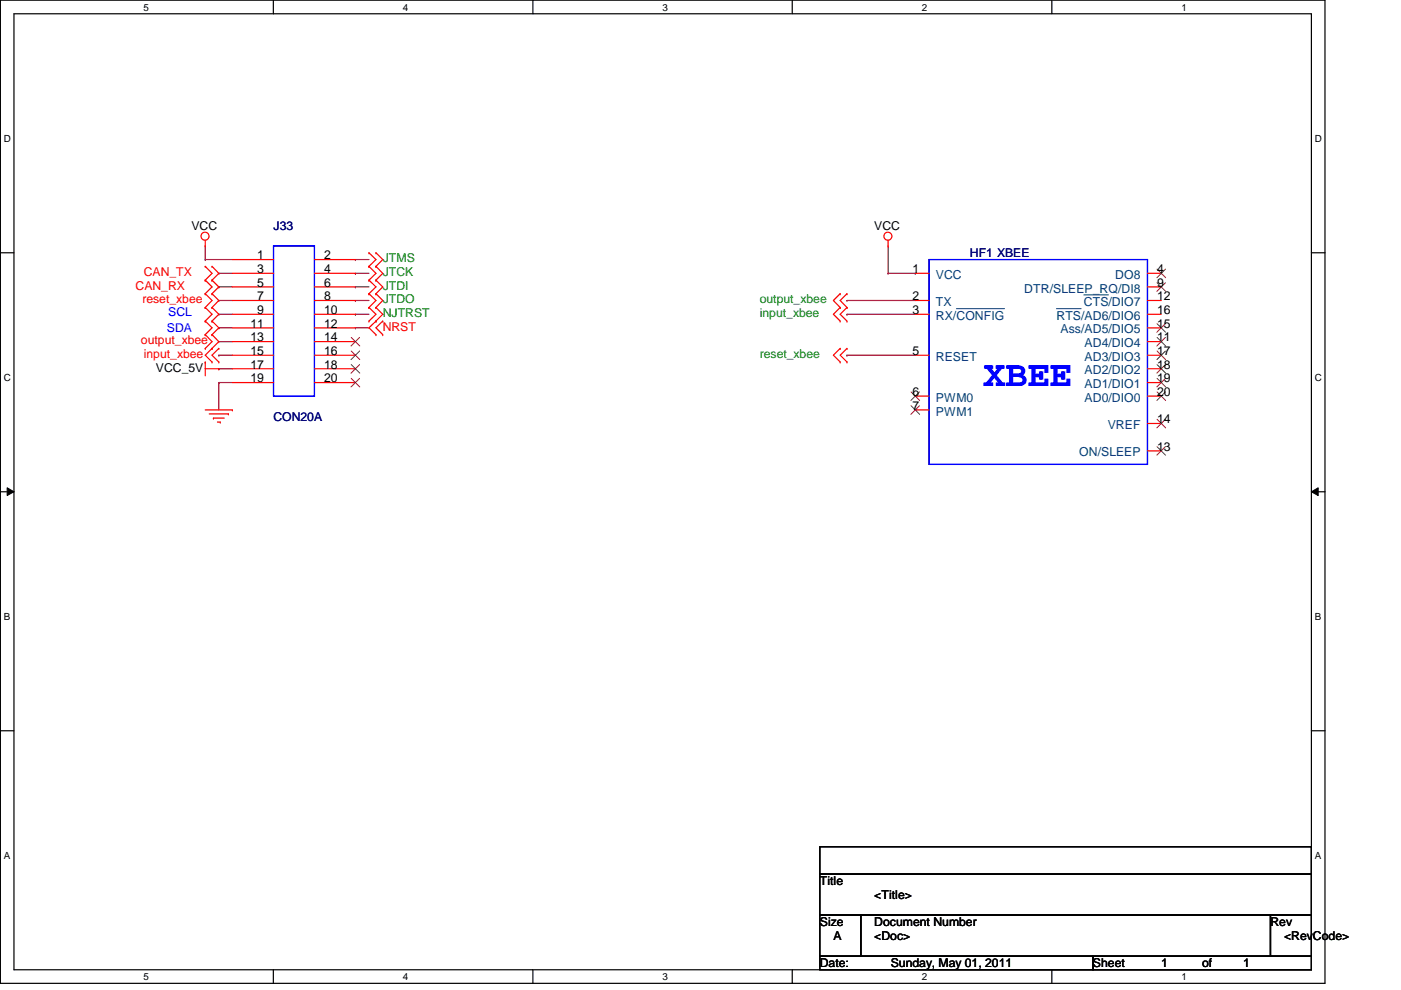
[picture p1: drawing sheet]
<svg xmlns="http://www.w3.org/2000/svg" width="297mm" height="210mm" viewBox="0 0 297 210" stroke-linecap="round" stroke-linejoin="round" font-family="sans-serif">
<path d="M.1 0h280.8v208.5h-280.8zM3 2.9h275v202.7h-275z" fill="none" stroke="#000" stroke-width=".25"/>
<g fill="#fff">
<path d="M30.4 .3h1.2v2.4h-1.2z"/>
<path d="M30.4 205.9h1.2v2.3h-1.2z"/>
</g>
<path d="M58 0v2.9M58 205.6v2.9" fill="none" stroke="#000" stroke-width=".25"/>
<g fill="#fff">
<path d="M85.4 .3h1.2v2.4h-1.2z"/>
<path d="M85.4 205.9h1.2v2.3h-1.2z"/>
</g>
<path d="M113 0v2.9M113 205.6v2.9" fill="none" stroke="#000" stroke-width=".25"/>
<g fill="#fff">
<path d="M140.5 .3h1.1v2.4h-1.1z"/>
<path d="M140.5 205.9h1.1v2.3h-1.1z"/>
</g>
<path d="M168 0v2.9M168 205.6v2.9" fill="none" stroke="#000" stroke-width=".25"/>
<g fill="#fff">
<path d="M195.4 .3h1.2v2.4h-1.2z"/>
<path d="M195.4 205.9h1.2v2.3h-1.2z"/>
</g>
<path d="M223 0v2.9M223 205.6v2.9" fill="none" stroke="#000" stroke-width=".25"/>
<g fill="#fff">
<path d="M250.5 .3h1.1v2.4h-1.1z"/>
<path d="M250.5 205.9h1.1v2.3h-1.1z"/>
<path d="M.8 28.2h1.5v2.4h-1.5z"/>
<path d="M278.8 28.2h1.4v2.4h-1.4z"/>
<path d="M.8 78.9h1.5v2.3h-1.5z"/>
<path d="M278.8 78.9h1.4v2.3h-1.4z"/>
</g>
<path d="M.1 53.6h2.9M278 53.6h2.9" fill="none" stroke="#000" stroke-width=".25"/>
<g fill="#fff">
<path d="M.8 129.6h1.4v2.3h-1.4z"/>
<path d="M278.8 129.6h1.3v2.3h-1.3z"/>
</g>
<path d="M.1 104.3h2.9M278 104.3h2.9" fill="none" stroke="#000" stroke-width=".25"/>
<path d="M1.5 103.4l1.5 .9-1.5 .8zM278 104.3l1.5-.9v1.7z" fill="#000"/>
<path d="M1.5 103.4l1.5 .9-1.5 .8zM278 104.3l1.5-.9v1.7z" fill="none" stroke="#000" stroke-width=".21"/>
<g fill="#fff">
<path d="M.8 180.3h1.4v2.3h-1.4z"/>
<path d="M278.8 180.3h1.3v2.3h-1.3z"/>
</g>
<path d="M.1 154.9h2.9M278 154.9h2.9M173.8 179.5h104.2v5.8h-104.2zM173.8 185.3h104.2v8.7h-104.2zM173.8 194h8.7v8.7h-8.7zM182.5 194h86.9v8.7h-86.9zM269.4 194h8.6v8.7h-8.6zM173.8 202.7h57.9v2.9h-57.9zM231.7 202.7h46.3v2.9h-46.3z" fill="none" stroke="#000" stroke-width=".25"/>
<g fill="none" stroke="#800040" stroke-width=".25">
<path d="M43.5 52.2h.1M43.5 55h.1M43.5 52.2v2.8M43.5 55h5.8M46.4 58h.1M46.4 58h2.9M75.3 58h.1M75.3 55h.1M75.3 58h2.9M75.3 55h2.9M188.3 58h.1M188.3 52.2v5.8"/>
<path d="M188.3 58h5.8M194.1 58h.1M46.4 60.8h.1M46.4 63.7h.1M46.4 66.6h.1M46.4 69.5h.1M46.4 72.4h.1M46.4 75.3h.1M46.4 78.2h.1M46.4 63.7h2.9M46.4 66.6h2.9M46.4 75.3h2.9"/>
<path d="M46.4 60.8h2.9M46.4 69.5h2.9M46.4 72.4h2.9M46.4 78.2h2.9M75.3 69.5h.1M75.3 66.6h.1M75.3 63.7h.1M75.3 60.8h.1M75.3 63.7h2.9M75.3 66.6h2.9M75.3 60.8h2.9M75.3 69.5h2.9"/>
<path d="M179.6 63.7h.1M179.6 66.6h.1M179.6 75.3h.1M179.6 63.7h14.5M179.6 66.6h14.5M179.6 75.3h14.5M46.4 81.1h.1M46.4 81.1v5.8M46.4 81.1h2.9"/>
</g>
<g fill="none" stroke="#f00" stroke-width=".25">
<path d="M43.5 52.2h.1M43.5 56.5h.1M43.5 59.4h.1M43.5 51v1.2M43.5 56.5l1.5 1.5-1.5 1.4M43.5 59.4l1.5 1.4-1.5 1.5M45 59.4h.1M45 56.5h.1M45 56.5l1.4 1.5-1.4 1.4M45 59.4l1.4 1.4-1.4 1.5M49.3 55h8.7M49.3 58h8.7"/>
<path d="M66.7 55h8.6M66.7 58h8.6M78.2 53.6h.1M78.2 56.5h.1M78.2 59.4h.1M78.2 53.6l1.5 1.4-1.5 1.5M78.2 56.5l1.5 1.5-1.5 1.4M78.2 59.4l1.5 1.4-1.5 1.5M79.7 53.6h.1M79.7 56.5h.1M79.7 59.4h.1M79.7 53.6l1.4 1.4-1.4 1.5"/>
<path d="M79.7 56.5l1.4 1.5-1.4 1.4M79.7 59.4l1.4 1.4-1.4 1.5M188.3 52.2h.1M188.3 51v1.2M194.1 58h2.9M243.3 58h2.9M43.5 76.8h.1M43.5 62.3h.1M43.5 65.2h.1M43.5 68.1h.1M43.5 71h.1M43.5 73.9h.1"/>
<path d="M43.5 76.8v2.9M43.5 78.2h2.9M43.5 62.3l1.5 1.4-1.5 1.5M43.5 65.2l1.5 1.4-1.5 1.5M43.5 68.1l1.5 1.4-1.5 1.5M43.5 71l1.5 1.4-1.5 1.5M45 62.3h.1M45 65.2h.1M45 68.1h.1M45 71h.1M45 73.9h.1M45 76.8h.1"/>
<path d="M45 62.3l1.4 1.4-1.4 1.5M45 65.2l1.4 1.4-1.4 1.5M45 68.1l1.4 1.4-1.4 1.5M45 71l1.4 1.4-2.9 2.9 1.5 1.5M46.4 78.2h.1M46.4 76.8h.1M46.4 73.9h.1M46.4 73.9l-1.4 1.4 1.4 1.5M49.3 78.2h8.7M49.3 60.8h8.7M49.3 63.7h8.7M49.3 66.6h8.7"/>
<path d="M49.3 69.5h8.7M49.3 72.4h8.7M49.3 75.3h8.7M66.7 78.2h8.6M66.7 60.8h8.6M66.7 63.7h8.6M66.7 66.6h8.6M66.7 69.5h8.6M66.7 72.4h8.6M66.7 75.3h8.6M78.2 62.3h.1M78.2 65.2h.1"/>
<path d="M78.2 68.1h.1M78.2 62.3l1.5 1.4-1.5 1.5M78.2 65.2l1.5 1.4-1.5 1.5M79.7 62.3h.1M79.7 65.2h.1M79.7 68.1h.1M79.7 71h.1M79.7 62.3l1.4 1.4-1.4 1.5M79.7 65.2l1.4 1.4-1.4 1.5M79.7 68.1l-1.5 1.4 1.5 1.5M81.1 71h.1M81.1 68.1h.1"/>
<path d="M81.1 68.1l-1.4 1.4 1.4 1.5M178.1 65.2h.1M178.1 62.3h.1M178.1 68.1h.1M178.1 76.8h.1M178.1 73.9h.1M178.1 62.3l-1.4 1.4 1.4 1.5M178.1 65.2l-1.4 1.4 1.4 1.5M178.1 73.9l-1.4 1.4 1.4 1.5M179.6 65.2h.1M179.6 62.3h.1M179.6 68.1h.1"/>
<path d="M179.6 76.8h.1M179.6 73.9h.1M179.6 62.3l-1.5 1.4 1.5 1.5M179.6 65.2l-1.5 1.4 1.5 1.5M179.6 73.9l-1.5 1.4 1.5 1.5M194.1 63.7h2.9M194.1 66.6h2.9M194.1 75.3h2.9M243.3 78.2h2.9M243.3 60.8h2.9M243.3 63.7h2.9M243.3 66.6h2.9"/>
<path d="M243.3 69.5h2.9M243.3 72.4h2.9M243.3 75.3h2.9M43.5 86.9h5.8M44.4 87.8h4M45.3 88.6h.1M45.3 88.6h2.2M46.1 89.5h.6M46.7 89.5h.1M48.4 87.8h.1M49.3 86.9h.1M49.3 81.1h8.7"/>
<path d="M66.7 81.1h8.6M194.1 86.9h2.9M194.1 84h2.9M243.3 81.1h2.9M243.3 84h2.9M243.3 95.6h2.9M243.3 89.8h2.9"/>
<circle cx="43.5" cy="50.1" r=".85"/>
<circle cx="188.2" cy="50.1" r=".85"/>
</g>
<path d="M58 52.2h8.7v31.8h-8.7zM197 55h46.3v43.5h-46.3z" fill="none" stroke="#00f" stroke-width=".25"/>
<g fill="none" stroke="#804000" stroke-width=".21">
<path d="M245.3 57.1l1.8 1.8M245.3 59.9l1.8 1.9M247.1 57.1l-1.8 1.8M247.1 59.9l-1.8 1.9M74.5 71.5l1.8 1.9M74.5 74.4l1.8 1.8M74.5 77.3l1.8 1.8M76.2 71.5l-1.8 1.9M76.2 74.4l-1.8 1.8M76.2 77.3l-1.8 1.8M245.3 71.5l1.8 1.9M245.3 68.6l1.8 1.8"/>
<path d="M245.3 74.4l1.8 1.8M245.3 77.3l1.8 1.8M247.1 71.5l-1.8 1.9M247.1 68.6l-1.8 1.8M247.1 74.4l-1.8 1.8M247.1 77.3l-1.8 1.8M74.5 80.2l1.8 1.8M76.2 80.2l-1.8 1.8M193.2 83.1l1.8 1.8M193.2 86l1.8 1.8M194.9 83.1l-1.8 1.8M194.9 86l-1.8 1.8"/>
<path d="M245.3 94.7l1.8 1.8M245.3 88.9l1.8 1.8M245.3 80.2l1.8 1.8M245.3 83.1l1.8 1.8M247.1 94.7l-1.8 1.8M247.1 88.9l-1.8 1.8M247.1 80.2l-1.8 1.8M247.1 83.1l-1.8 1.8"/>
</g>
<path d="M202.8 65.4h10.2M224 65.4h5.2M229.8 62.5h5.2" fill="none" stroke="#004080" stroke-width=".21"/>
<text font-size="7.8" fill="#00f" x="208.5" y="81.8">XBEE</text>
<g font-size="2.6">
<text x="40.6" y="48.7">VCC</text>
<text x="185.4" y="48.7">VCC</text>
<text x="54.5" y="55">1</text>
<text x="54.5" y="57.9">3</text>
<text x="68.7" y="55">2</text>
<text x="68.7" y="57.9">4</text>
<text x="193.5" y="57.9">1</text>
<text x="245.3" y="57.9">4</text>
<text x="54.5" y="60.8">5</text>
<text x="54.5" y="63.7">7</text>
<text x="68.7" y="60.8">6</text>
<text x="68.7" y="63.7">8</text>
<text x="193.5" y="63.7">2</text>
<text x="245.3" y="60.8">9</text>
<text x="245.3" y="63.7">12</text>
<text x="53.1" y="69.5">11</text>
<text x="54.5" y="66.6">9</text>
<text x="68.7" y="66.6">10</text>
<text x="68.7" y="69.5">12</text>
<text x="193.5" y="66.6">3</text>
<text x="245.3" y="69.5">15</text>
<text x="245.3" y="66.6">16</text>
<text x="53.1" y="72.4">13</text>
<text x="53.1" y="75.3">15</text>
<text x="68.7" y="72.4">14</text>
<text x="68.7" y="75.3">16</text>
<text x="193.5" y="75.3">5</text>
<text x="245.3" y="72.4">11</text>
<text x="245.3" y="75.3">17</text>
<text x="33.1" y="78.8">VCC_5V</text>
<text x="53.1" y="78.1">17</text>
<text x="53.1" y="81.1">19</text>
<text x="68.7" y="78.1">18</text>
<text x="68.7" y="81.1">20</text>
<text x="193.5" y="83.9">6</text>
<text x="245.3" y="78.1">18</text>
<text x="245.3" y="81.1">19</text>
<text x="245.3" y="83.9">20</text>
<text x="193.5" y="86.9">7</text>
<text x="245.3" y="89.7">14</text>
<text x="245.3" y="95.5">13</text>
<text x="173.8" y="187.7">Title</text>
<text x="185.4" y="190.6">&lt;Title&gt;</text>
<text x="173.8" y="196.3">Size</text>
<text x="185.4" y="196.3">Document Number</text>
<text x="269.4" y="196.3">Rev</text>
<text x="176.7" y="199.3">A</text>
<text x="185.4" y="199.3">&lt;Doc&gt;</text>
<text x="272.2" y="199.3">&lt;RevCode&gt;</text>
<text x="173.8" y="205.1">Date:</text>
<text x="188.8" y="205.1">Sunday, May 01, 2011</text>
<text x="231.7" y="205.1">Sheet</text>
<text x="246.2" y="205.1">1</text>
<text x="254.9" y="205.1">of</text>
<text x="263.6" y="205.1">1</text>
</g>
<g font-size="2.6" fill="#000080">
<text x="58" y="48.7">J33</text>
<text x="205.7" y="54.5">HF1 XBEE</text>
<text x="58" y="89.2">CON20A</text>
</g>
<g font-size="2.6" fill="#f00">
<text x="30.5" y="58.5">CAN_TX</text>
<text x="28.7" y="61.4">CAN_RX</text>
<text x="30.2" y="64.3">reset_xbee</text>
<text x="81.1" y="70.1">NRST</text>
<text x="29.9" y="73">output_xbee</text>
<text x="30.5" y="75.9">input_xbee</text>
</g>
<g font-size="2.6" fill="#008000">
<text x="81.1" y="55.6">JTMS</text>
<text x="81.1" y="58.5">JTCK</text>
<text x="81.1" y="61.4">JTDI</text>
<text x="81.1" y="64.3">JTDO</text>
<text x="161.1" y="64.3">output_xbee</text>
<text x="81.1" y="67.2">NJTRST</text>
<text x="161.1" y="67.2">input_xbee</text>
<text x="161.1" y="75.9">reset_xbee</text>
</g>
<g font-size="2.6" fill="#004080">
<text x="198.4" y="59.1">VCC</text>
<text x="236.5" y="59.1">DO8</text>
<text x="198.4" y="64.9">TX</text>
<text x="217.2" y="62">DTR/SLEEP_RQ/DI8</text>
<text x="229.8" y="64.9">CTS/DIO7</text>
<text x="198.4" y="67.8">RX/CONFIG</text>
<text x="224" y="67.8">RTS/AD6/DIO6</text>
<text x="224.9" y="70.7">Ass/AD5/DIO5</text>
<text x="198.4" y="76.5">RESET</text>
<text x="230" y="73.6">AD4/DIO4</text>
<text x="230" y="76.5">AD3/DIO3</text>
<text x="230" y="79.4">AD2/DIO2</text>
<text x="230" y="82.3">AD1/DIO1</text>
<text x="198.4" y="85.2">PWM0</text>
<text x="198.4" y="88.1">PWM1</text>
<text x="230" y="85.2">AD0/DIO0</text>
<text x="234.9" y="91">VREF</text>
<text x="228.8" y="96.8">ON/SLEEP</text>
</g>
<g font-size="2.6" fill="#00f">
<text x="35.4" y="70.4">SDA</text>
<text x="35.7" y="66.9">SCL</text>
</g>
<g font-size="2.1">
<text x="30.4" y="2.2">5</text>
<text x="85.4" y="2.2">4</text>
<text x="140.5" y="2.2">3</text>
<text x="195.4" y="2.2">2</text>
<text x="250.5" y="2.2">1</text>
<text x=".8" y="30.1">D</text>
<text x="278.8" y="30.1">D</text>
<text x=".8" y="80.8">C</text>
<text x="278.8" y="80.8">C</text>
<text x=".8" y="131.5">B</text>
<text x="278.8" y="131.5">B</text>
<text x=".8" y="182.2">A</text>
<text x="278.8" y="182.2">A</text>
<text x="30.4" y="207.8">5</text>
<text x="85.4" y="207.8">4</text>
<text x="140.5" y="207.8">3</text>
<text x="195.4" y="207.8">2</text>
<text x="250.5" y="207.8">1</text>
</g>
</svg>
